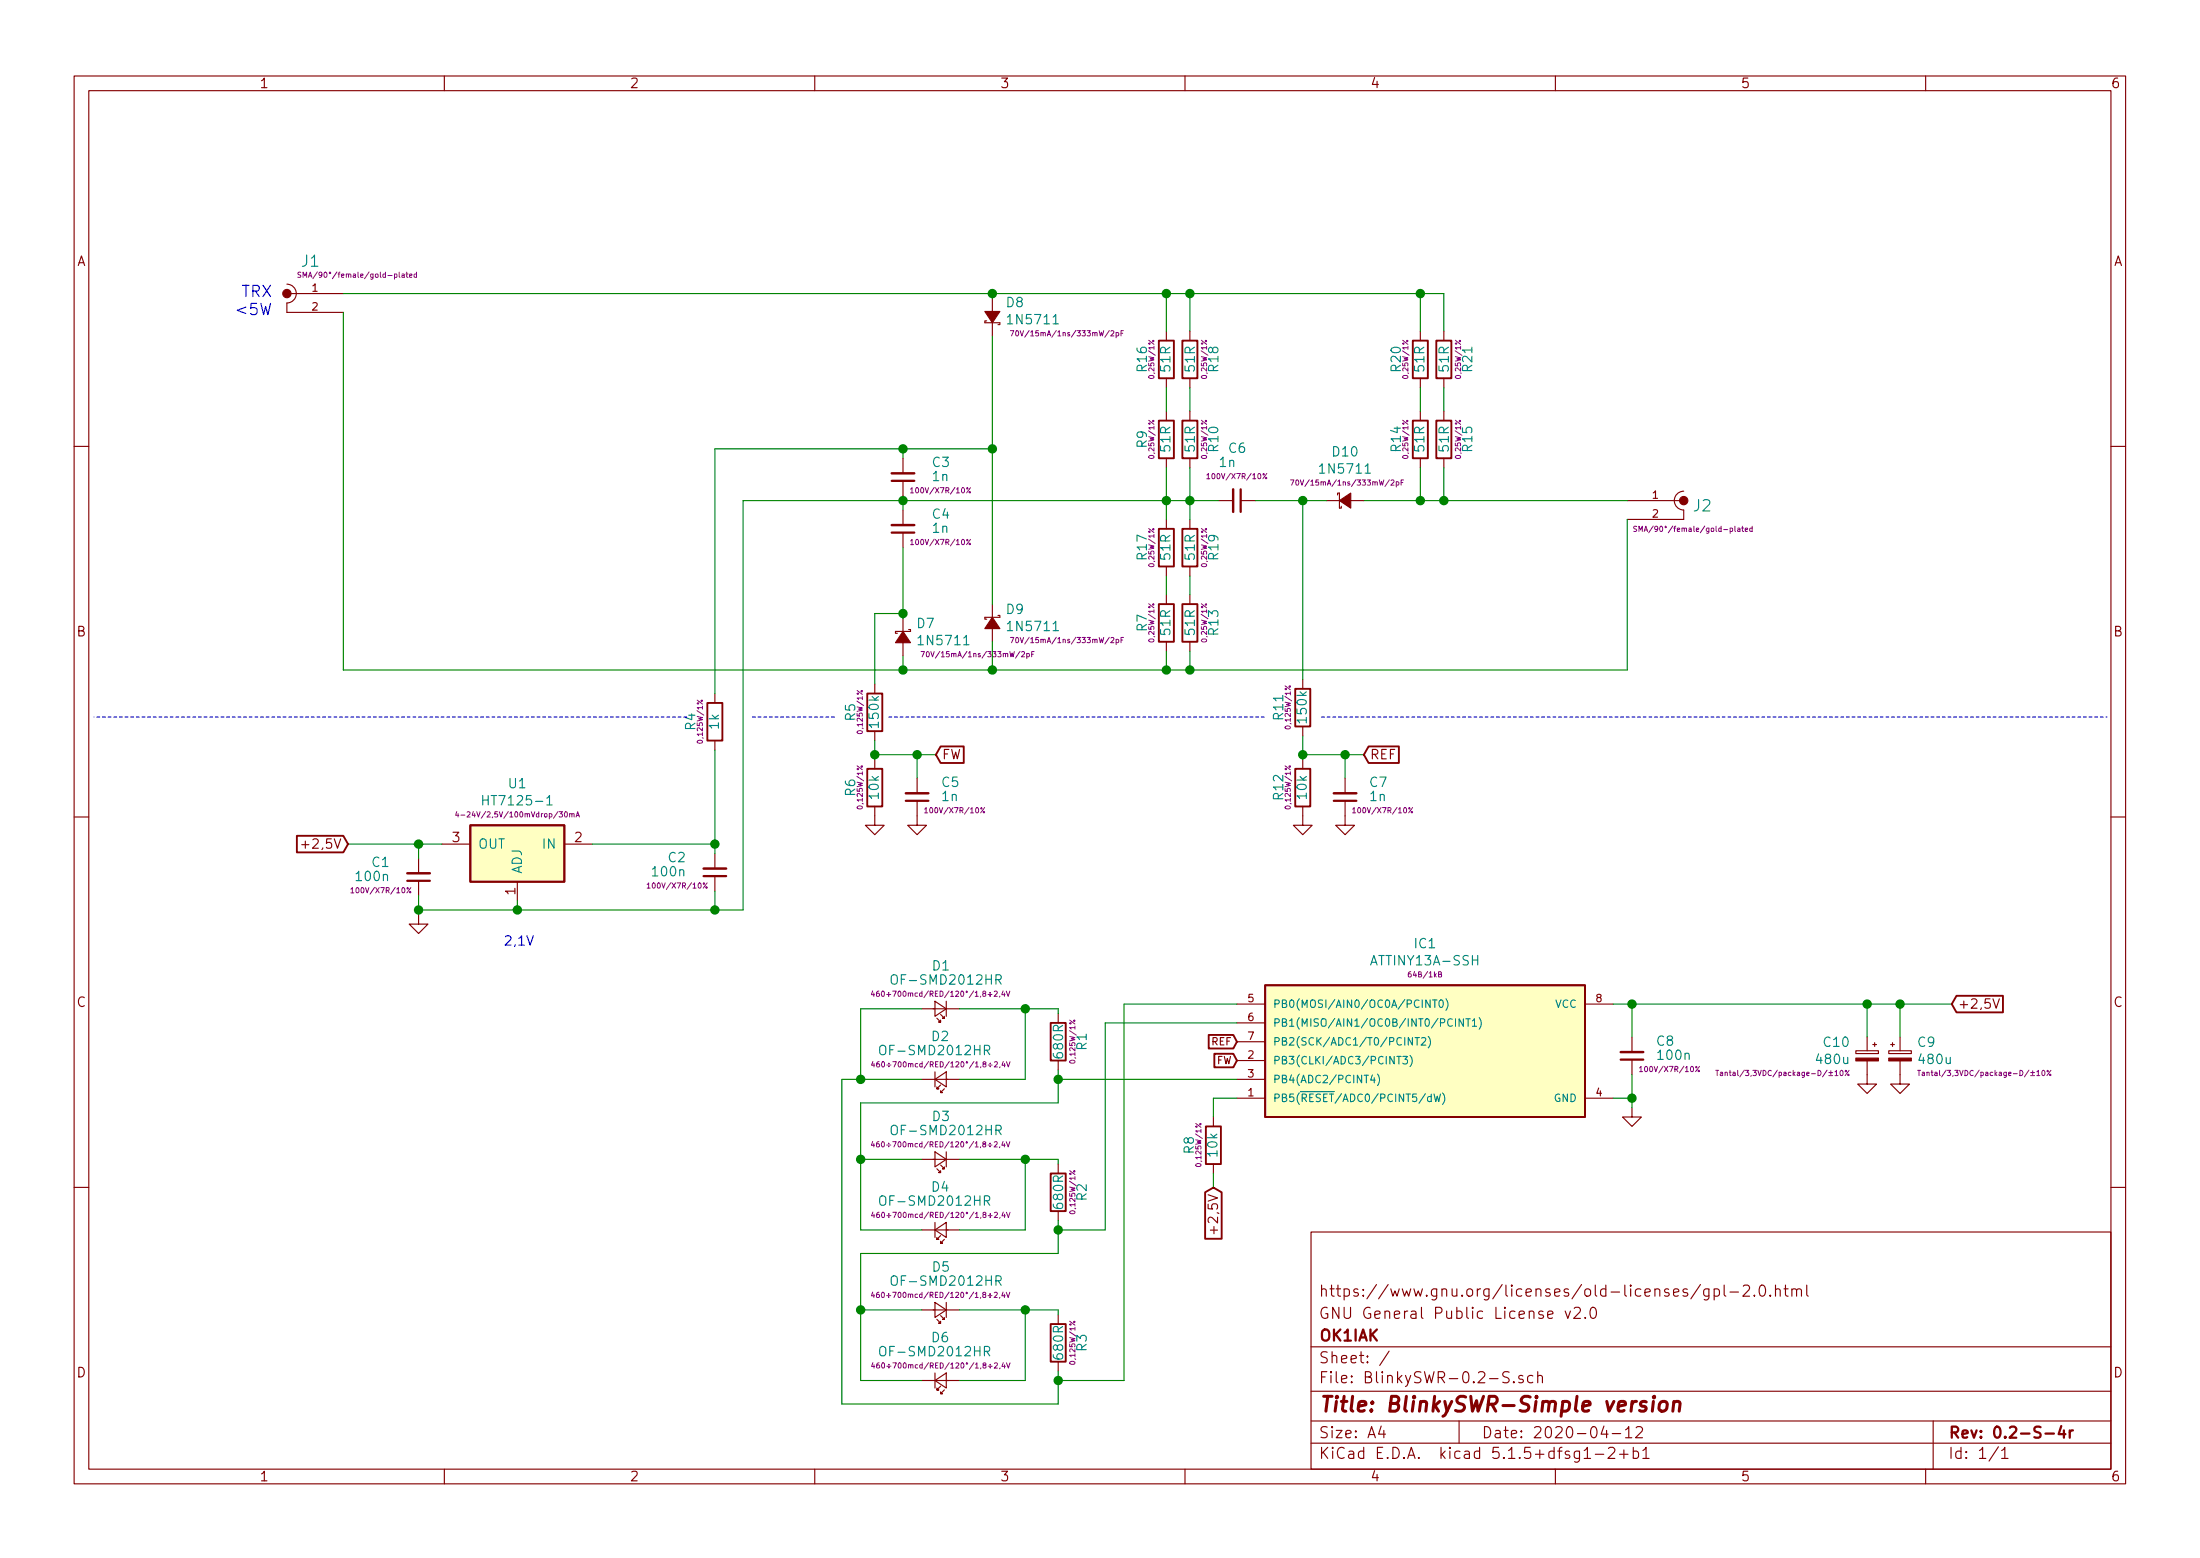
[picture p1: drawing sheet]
EESchema Schematic File Version 4
EELAYER 30 0
EELAYER END
$Descr A4 11693 8268
encoding utf-8
Sheet 1 1
Title "BlinkySWR-Simple version"
Date "2020-04-12"
Rev "0.2-S-4r"
Comp "OK1IAK"
Comment1 "GNU General Public License v2.0"
Comment2 "https://www.gnu.org/licenses/old-licenses/gpl-2.0.html"
Comment3 ""
Comment4 ""
$EndDescr
$Comp
L power:GND #PWR0101
U 1 1
P 6925 4325
F 0 "#PWR0101" H 6925 4325 30  0001 C CNN
F 1 "GND" H 6925 4255 30  0001 C CNN
F 2 "" H 6925 4325 60  0000 C CNN
F 3 "" H 6925 4325 60  0000 C CNN
	1    6925 4325
	-1   0    0    -1  
$EndComp
$Comp
L device:R R11
U 1 1
P 6925 3750
F 0 "R11" V 7050 3750 50  0000 C CNN
F 1 "150k" V 6925 3750 50  0000 C CNN
F 2 "Resistors_SMD:R_0805" H 6925 3750 60  0001 C CNN
F 3 "https://www.tme.eu/cz/details/crcw080539k0fktabc/rezistory-smd-0805/vishay/" H 6925 3750 60  0001 C CNN
F 4 "0,125W/1%" V 7000 3750 28  0000 C CNN "req"
F 5 "C17470" H 6925 3750 50  0001 C CNN "LCSC"
	1    6925 3750
	-1   0    0    -1  
$EndComp
Wire Wire Line
	7675 1550 7675 1750
$Comp
L device:R R9
U 1 1
P 6200 2325
F 0 "R9" V 6325 2325 50  0000 C CNN
F 1 "51R" V 6200 2325 50  0000 C CNN
F 2 "Resistors_SMD:R_1206" H 6200 2325 60  0001 C CNN
F 3 "https://www.tme.eu/cz/details/hp06-100r1%25/rezistory-smd-1206/royal-ohm/hp06w2f1000t5e/" H 6200 2325 60  0001 C CNN
F 4 "0,25W/1%" V 6275 2325 28  0000 C CNN "req"
F 5 "C18019" H 6200 2325 50  0001 C CNN "LCSC"
	1    6200 2325
	-1   0    0    -1  
$EndComp
$Comp
L device:D_Schottky_Small_ALT D10
U 1 1
P 7150 2650
F 0 "D10" H 7150 2911 50  0000 C CNN
F 1 "1N5711" H 7150 2820 50  0000 C CNN
F 2 "Diodes_SMD:SOD-123" V 7150 2650 50  0001 C CNN
F 3 "https://www.tme.eu/cz/details/1n5711w-7-f/diody-schottky-smd/diodes-incorporated/" V 7150 2650 50  0001 C CNN
F 4 " 70V/15mA/1ns/333mW/2pF" H 7150 2746 28  0000 C CNN "req"
F 5 "C154843" H 7150 2650 50  0001 C CNN "LCSC"
	1    7150 2650
	1    0    0    -1  
$EndComp
$Comp
L device:C_Small C6
U 1 1
P 6575 2650
F 0 "C6" V 6850 2600 50  0000 L CNN
F 1 "1n" V 6775 2550 50  0000 L CNN
F 2 "Capacitors_SMD:C_0805" H 6575 2650 60  0001 C CNN
F 3 "https://www.tme.eu/cz/details/cl21b102kcannnc/kondenzatory-mlcc-smd-0805/samsung/" H 6575 2650 60  0001 C CNN
F 4 "100V/X7R/10%" V 6700 2650 28  0000 C CNN "req"
F 5 "C15177" H 6575 2650 50  0001 C CNN "LCSC"
	1    6575 2650
	0    1    -1   0   
$EndComp
Wire Wire Line
	6675 2650 6925 2650
Wire Wire Line
	7250 2650 7550 2650
Wire Wire Line
	7675 2650 7675 2475
Wire Wire Line
	6475 2650 6325 2650
Wire Wire Line
	6200 2650 6200 2475
Wire Wire Line
	6200 2175 6200 2050
Connection ~ 6200 1550
Wire Wire Line
	6200 1550 6325 1550
Wire Wire Line
	6200 3450 6200 3550
Wire Wire Line
	6200 3550 6325 3550
Wire Wire Line
	6200 3150 6200 3050
Connection ~ 6200 2650
Wire Wire Line
	6925 3600 6925 2650
Connection ~ 6925 2650
Wire Wire Line
	6925 2650 7050 2650
Wire Wire Line
	6925 3900 6925 4000
$Comp
L device:R R12
U 1 1
P 6925 4175
F 0 "R12" V 7050 4175 50  0000 C CNN
F 1 "10k" V 6925 4175 50  0000 C CNN
F 2 "Resistors_SMD:R_0805" H 6925 4175 60  0001 C CNN
F 3 "https://www.tme.eu/cz/details/crcw080510k0fktabc/rezistory-smd-0805/vishay/" H 6925 4175 60  0001 C CNN
F 4 "0,125W/1%" V 7000 4175 28  0000 C CNN "req"
F 5 "C17414" H 6925 4175 50  0001 C CNN "LCSC"
	1    6925 4175
	-1   0    0    -1  
$EndComp
Connection ~ 6925 4000
Wire Wire Line
	6925 4000 6925 4025
Connection ~ 6200 3550
$Comp
L atmel:ATTINY13A-SS IC1
U 1 1
P 7575 5575
F 0 "IC1" H 7575 6148 50  0000 C CNN
F 1 "ATTINY13A-SSH" H 7575 6057 50  0000 C CNN
F 2 "Housings_SOIC:SOIC-8_3.9x4.9mm_Pitch1.27mm" H 7575 6092 50  0001 C CNN
F 3 "https://www.tme.eu/cz/details/attiny13a-ssh/rodina-avr-8-bitu/microchip-atmel/" H 7575 6001 50  0001 C CNN
F 4 "64B/1kB" H 7575 5983 28  0000 C CNN "req"
F 5 "C40382*" H 7575 5575 50  0001 C CNN "LCSC"
	1    7575 5575
	1    0    0    -1  
$EndComp
$Comp
L device:C_Small C8
U 1 1
P 8675 5600
F 0 "C8" H 8800 5525 50  0000 L CNN
F 1 "100n" H 8800 5600 50  0000 L CNN
F 2 "Capacitors_SMD:C_0805" H 8675 5600 60  0001 C CNN
F 3 "https://www.tme.eu/cz/details/cl21b102kcannnc/kondenzatory-mlcc-smd-0805/samsung/" H 8675 5600 60  0001 C CNN
F 4 "100V/X7R/10%" H 8875 5675 28  0000 C CNN "req"
F 5 "C28233" H 8675 5600 50  0001 C CNN "LCSC"
	1    8675 5600
	1    0    0    1   
$EndComp
$Comp
L power:GND #PWR0106
U 1 1
P 8675 5875
F 0 "#PWR0106" H 8675 5875 30  0001 C CNN
F 1 "GND" H 8675 5805 30  0001 C CNN
F 2 "" H 8675 5875 60  0000 C CNN
F 3 "" H 8675 5875 60  0000 C CNN
	1    8675 5875
	-1   0    0    -1  
$EndComp
Text GLabel 10375 5325 2    50   Input ~ 0
+2,5V
Wire Wire Line
	8575 5325 8675 5325
Wire Wire Line
	8675 5500 8675 5325
Connection ~ 8675 5325
Wire Wire Line
	8675 5325 9925 5325
Wire Wire Line
	8675 5875 8675 5825
Wire Wire Line
	8575 5825 8675 5825
Connection ~ 8675 5825
Wire Wire Line
	8675 5825 8675 5700
$Comp
L device:R R8
U 1 1
P 6450 6075
F 0 "R8" V 6575 6075 50  0000 C CNN
F 1 "10k" V 6450 6075 50  0000 C CNN
F 2 "Resistors_SMD:R_0805" H 6450 6075 60  0001 C CNN
F 3 "https://www.tme.eu/cz/details/crcw080510k0fktabc/rezistory-smd-0805/vishay/" H 6450 6075 60  0001 C CNN
F 4 "0,125W/1%" V 6525 6075 28  0000 C CNN "req"
F 5 "C17414" H 6450 6075 50  0001 C CNN "LCSC"
	1    6450 6075
	-1   0    0    -1  
$EndComp
Text GLabel 6450 6300 3    50   Input ~ 0
+2,5V
Text GLabel 6575 5525 0    39   Input ~ 0
REF
Text GLabel 6575 5625 0    39   Input ~ 0
FW
Wire Wire Line
	6575 5825 6450 5825
Wire Wire Line
	6450 5925 6450 5825
Wire Wire Line
	6450 6225 6450 6300
$Comp
L BlinkySWR-0.1-rescue:LED_Small-Device-modular-bed-controller-01-rescue-modular-bed-controller-02-rescue-modular-bed-controller-LED-02-rescue-modular-bed-controller-LED-03.0-rescue-iak-swr-meter-rescue D?
U 1 1
P 5000 5350
AR Path="/5CF0A7CF/5CFB515E" Ref="D?"  Part="1" 
AR Path="/5CFB515E" Ref="D1"  Part="1" 
F 0 "D1" H 5050 5125 50  0000 R CNN
F 1 "OF-SMD2012HR" H 5275 5200 50  0000 R CNN
F 2 "Diodes_SMD:D_0805" V 5000 5350 50  0001 C CNN
F 3 "https://www.tme.eu/cz/details/of-smd2012hr/diody-led-smd-barevne/optoflash/" V 5000 5350 50  0001 C CNN
F 4 "460÷700mcd/RED/120°/1,8÷2,4V" H 5375 5275 28  0000 R CNN "req"
F 5 "C84256*" H 5000 5350 50  0001 C CNN "LCSC"
	1    5000 5350
	-1   0    0    1   
$EndComp
$Comp
L device:R R1
U 1 1
P 5625 5525
F 0 "R1" V 5750 5525 50  0000 C CNN
F 1 "680R" V 5625 5525 50  0000 C CNN
F 2 "Resistors_SMD:R_0805" H 5625 5525 60  0001 C CNN
F 3 "https://www.tme.eu/cz/details/crcw0805499rfktabc/rezistory-smd-0805/vishay/" H 5625 5525 60  0001 C CNN
F 4 "0,125W/1%" V 5700 5525 28  0000 C CNN "req"
F 5 "C17798" H 5625 5525 50  0001 C CNN "LCSC"
	1    5625 5525
	1    0    0    1   
$EndComp
Wire Wire Line
	5100 5350 5450 5350
Wire Wire Line
	5625 5350 5625 5375
Wire Wire Line
	5625 5675 5625 5725
Wire Wire Line
	4900 5350 4575 5350
Wire Wire Line
	4575 5350 4575 5725
Wire Wire Line
	4575 5725 4900 5725
$Comp
L device:R R2
U 1 1
P 5625 6325
F 0 "R2" V 5750 6325 50  0000 C CNN
F 1 "680R" V 5625 6325 50  0000 C CNN
F 2 "Resistors_SMD:R_0805" H 5625 6325 60  0001 C CNN
F 3 "https://www.tme.eu/cz/details/crcw0805499rfktabc/rezistory-smd-0805/vishay/" H 5625 6325 60  0001 C CNN
F 4 "0,125W/1%" V 5700 6325 28  0000 C CNN "req"
F 5 "C17798" H 5625 6325 50  0001 C CNN "LCSC"
	1    5625 6325
	1    0    0    1   
$EndComp
Wire Wire Line
	5100 6150 5450 6150
Wire Wire Line
	5625 6150 5625 6175
Wire Wire Line
	5625 6475 5625 6525
Wire Wire Line
	4900 6150 4575 6150
Wire Wire Line
	4575 6150 4575 6525
Wire Wire Line
	4575 6525 4900 6525
Wire Wire Line
	5625 5725 5625 5850
Wire Wire Line
	5625 5850 4575 5850
Wire Wire Line
	4575 5850 4575 6150
Connection ~ 5625 5725
Connection ~ 4575 6150
$Comp
L device:R R3
U 1 1
P 5625 7125
F 0 "R3" V 5750 7125 50  0000 C CNN
F 1 "680R" V 5625 7125 50  0000 C CNN
F 2 "Resistors_SMD:R_0805" H 5625 7125 60  0001 C CNN
F 3 "https://www.tme.eu/cz/details/crcw0805499rfktabc/rezistory-smd-0805/vishay/" H 5625 7125 60  0001 C CNN
F 4 "0,125W/1%" V 5700 7125 28  0000 C CNN "req"
F 5 "C17798" H 5625 7125 50  0001 C CNN "LCSC"
	1    5625 7125
	1    0    0    1   
$EndComp
Wire Wire Line
	5100 6950 5450 6950
Wire Wire Line
	5625 6950 5625 6975
Wire Wire Line
	5625 7275 5625 7325
Wire Wire Line
	4900 6950 4575 6950
Wire Wire Line
	4575 6950 4575 7325
Wire Wire Line
	4575 7325 4900 7325
Wire Wire Line
	5625 6525 5625 6650
Wire Wire Line
	5625 6650 4575 6650
Wire Wire Line
	4575 6650 4575 6950
Connection ~ 4575 6950
Connection ~ 5625 6525
Wire Wire Line
	5625 7325 5625 7450
Wire Wire Line
	5625 7450 4475 7450
Wire Wire Line
	4475 7450 4475 5725
Wire Wire Line
	4475 5725 4575 5725
Connection ~ 5625 7325
Connection ~ 4575 5725
Wire Wire Line
	6575 5725 5625 5725
Wire Wire Line
	6575 5425 5875 5425
Wire Wire Line
	5875 5425 5875 6525
Wire Wire Line
	5875 6525 5625 6525
Wire Wire Line
	6575 5325 5975 5325
Wire Wire Line
	5975 5325 5975 7325
Wire Wire Line
	5975 7325 5625 7325
Wire Wire Line
	5100 5725 5450 5725
Wire Wire Line
	5450 5725 5450 5350
Connection ~ 5450 5350
Wire Wire Line
	5450 5350 5625 5350
Wire Wire Line
	5100 6525 5450 6525
Wire Wire Line
	5450 6525 5450 6150
Connection ~ 5450 6150
Wire Wire Line
	5450 6150 5625 6150
Wire Wire Line
	5100 7325 5450 7325
Wire Wire Line
	5450 7325 5450 6950
Connection ~ 5450 6950
Wire Wire Line
	5450 6950 5625 6950
Wire Wire Line
	6325 2475 6325 2650
Connection ~ 6325 2650
Wire Wire Line
	6325 2650 6200 2650
Wire Wire Line
	6325 2175 6325 2050
Connection ~ 6325 1550
Wire Wire Line
	6325 1550 7550 1550
Wire Wire Line
	6325 2650 6325 2750
Wire Wire Line
	6325 3450 6325 3550
Connection ~ 6325 3550
Wire Wire Line
	7550 2475 7550 2650
Connection ~ 7550 2650
Wire Wire Line
	7550 2650 7675 2650
Wire Wire Line
	7550 2175 7550 2050
Connection ~ 7550 1550
Wire Wire Line
	7550 1550 7675 1550
$Comp
L BlinkySWR-0.1-rescue:LED_Small-Device-modular-bed-controller-01-rescue-modular-bed-controller-02-rescue-modular-bed-controller-LED-02-rescue-modular-bed-controller-LED-03.0-rescue-iak-swr-meter-rescue D?
U 1 1
P 5000 6150
AR Path="/5CF0A7CF/5D8F0AC2" Ref="D?"  Part="1" 
AR Path="/5D8F0AC2" Ref="D3"  Part="1" 
F 0 "D3" H 5050 5925 50  0000 R CNN
F 1 "OF-SMD2012HR" H 5275 6000 50  0000 R CNN
F 2 "Diodes_SMD:D_0805" V 5000 6150 50  0001 C CNN
F 3 "https://www.tme.eu/cz/details/of-smd2012hr/diody-led-smd-barevne/optoflash/" V 5000 6150 50  0001 C CNN
F 4 "460÷700mcd/RED/120°/1,8÷2,4V" H 5375 6075 28  0000 R CNN "req"
F 5 "C84256*" H 5000 6150 50  0001 C CNN "LCSC"
	1    5000 6150
	-1   0    0    1   
$EndComp
$Comp
L BlinkySWR-0.1-rescue:LED_Small-Device-modular-bed-controller-01-rescue-modular-bed-controller-02-rescue-modular-bed-controller-LED-02-rescue-modular-bed-controller-LED-03.0-rescue-iak-swr-meter-rescue D?
U 1 1
P 5000 6950
AR Path="/5CF0A7CF/5D8F1165" Ref="D?"  Part="1" 
AR Path="/5D8F1165" Ref="D5"  Part="1" 
F 0 "D5" H 5050 6725 50  0000 R CNN
F 1 "OF-SMD2012HR" H 5275 6800 50  0000 R CNN
F 2 "Diodes_SMD:D_0805" V 5000 6950 50  0001 C CNN
F 3 "https://www.tme.eu/cz/details/of-smd2012hr/diody-led-smd-barevne/optoflash/" V 5000 6950 50  0001 C CNN
F 4 "460÷700mcd/RED/120°/1,8÷2,4V" H 5375 6875 28  0000 R CNN "req"
F 5 "C84256*" H 5000 6950 50  0001 C CNN "LCSC"
	1    5000 6950
	-1   0    0    1   
$EndComp
$Comp
L BlinkySWR-0.1-rescue:LED_Small-Device-modular-bed-controller-01-rescue-modular-bed-controller-02-rescue-modular-bed-controller-LED-02-rescue-modular-bed-controller-LED-03.0-rescue-iak-swr-meter-rescue D?
U 1 1
P 5000 7325
AR Path="/5CF0A7CF/5D8F1C8E" Ref="D?"  Part="1" 
AR Path="/5D8F1C8E" Ref="D6"  Part="1" 
F 0 "D6" H 5050 7100 50  0000 R CNN
F 1 "OF-SMD2012HR" H 5275 7175 50  0000 R CNN
F 2 "Diodes_SMD:D_0805" V 5000 7325 50  0001 C CNN
F 3 "https://www.tme.eu/cz/details/of-smd2012hr/diody-led-smd-barevne/optoflash/" V 5000 7325 50  0001 C CNN
F 4 "460÷700mcd/RED/120°/1,8÷2,4V" H 5375 7250 28  0000 R CNN "req"
F 5 "C84256*" H 5000 7325 50  0001 C CNN "LCSC"
	1    5000 7325
	1    0    0    1   
$EndComp
$Comp
L BlinkySWR-0.1-rescue:LED_Small-Device-modular-bed-controller-01-rescue-modular-bed-controller-02-rescue-modular-bed-controller-LED-02-rescue-modular-bed-controller-LED-03.0-rescue-iak-swr-meter-rescue D?
U 1 1
P 5000 6525
AR Path="/5CF0A7CF/5D8F6B3E" Ref="D?"  Part="1" 
AR Path="/5D8F6B3E" Ref="D4"  Part="1" 
F 0 "D4" H 5050 6300 50  0000 R CNN
F 1 "OF-SMD2012HR" H 5275 6375 50  0000 R CNN
F 2 "Diodes_SMD:D_0805" V 5000 6525 50  0001 C CNN
F 3 "https://www.tme.eu/cz/details/of-smd2012hr/diody-led-smd-barevne/optoflash/" V 5000 6525 50  0001 C CNN
F 4 "460÷700mcd/RED/120°/1,8÷2,4V" H 5375 6450 28  0000 R CNN "req"
F 5 "C84256*" H 5000 6525 50  0001 C CNN "LCSC"
	1    5000 6525
	1    0    0    1   
$EndComp
$Comp
L BlinkySWR-0.1-rescue:LED_Small-Device-modular-bed-controller-01-rescue-modular-bed-controller-02-rescue-modular-bed-controller-LED-02-rescue-modular-bed-controller-LED-03.0-rescue-iak-swr-meter-rescue D?
U 1 1
P 5000 5725
AR Path="/5CF0A7CF/5D8F70F1" Ref="D?"  Part="1" 
AR Path="/5D8F70F1" Ref="D2"  Part="1" 
F 0 "D2" H 5050 5500 50  0000 R CNN
F 1 "OF-SMD2012HR" H 5275 5575 50  0000 R CNN
F 2 "Diodes_SMD:D_0805" V 5000 5725 50  0001 C CNN
F 3 "https://www.tme.eu/cz/details/of-smd2012hr/diody-led-smd-barevne/optoflash/" V 5000 5725 50  0001 C CNN
F 4 "460÷700mcd/RED/120°/1,8÷2,4V" H 5375 5650 28  0000 R CNN "req"
F 5 "C84256*" H 5000 5725 50  0001 C CNN "LCSC"
	1    5000 5725
	1    0    0    1   
$EndComp
$Comp
L device:R R10
U 1 1
P 6325 2325
F 0 "R10" V 6450 2325 50  0000 C CNN
F 1 "51R" V 6325 2325 50  0000 C CNN
F 2 "Resistors_SMD:R_1206" H 6325 2325 60  0001 C CNN
F 3 "https://www.tme.eu/cz/details/hp06-100r1%25/rezistory-smd-1206/royal-ohm/hp06w2f1000t5e/" H 6325 2325 60  0001 C CNN
F 4 "0,25W/1%" V 6400 2325 28  0000 C CNN "req"
F 5 "C18019" H 6325 2325 50  0001 C CNN "LCSC"
	1    6325 2325
	1    0    0    -1  
$EndComp
$Comp
L device:R R13
U 1 1
P 6325 3300
F 0 "R13" V 6450 3300 50  0000 C CNN
F 1 "51R" V 6325 3300 50  0000 C CNN
F 2 "Resistors_SMD:R_1206" H 6325 3300 60  0001 C CNN
F 3 "https://www.tme.eu/cz/details/hp06-100r1%25/rezistory-smd-1206/royal-ohm/hp06w2f1000t5e/" H 6325 3300 60  0001 C CNN
F 4 "0,25W/1%" V 6400 3300 28  0000 C CNN "req"
F 5 "C18019" H 6325 3300 50  0001 C CNN "LCSC"
	1    6325 3300
	1    0    0    -1  
$EndComp
$Comp
L device:R R7
U 1 1
P 6200 3300
F 0 "R7" V 6325 3300 50  0000 C CNN
F 1 "51R" V 6200 3300 50  0000 C CNN
F 2 "Resistors_SMD:R_1206" H 6200 3300 60  0001 C CNN
F 3 "https://www.tme.eu/cz/details/hp06-100r1%25/rezistory-smd-1206/royal-ohm/hp06w2f1000t5e/" H 6200 3300 60  0001 C CNN
F 4 "0,25W/1%" V 6275 3300 28  0000 C CNN "req"
F 5 "C18019" H 6200 3300 50  0001 C CNN "LCSC"
	1    6200 3300
	-1   0    0    -1  
$EndComp
$Comp
L device:R R14
U 1 1
P 7550 2325
F 0 "R14" V 7675 2325 50  0000 C CNN
F 1 "51R" V 7550 2325 50  0000 C CNN
F 2 "Resistors_SMD:R_1206" H 7550 2325 60  0001 C CNN
F 3 "https://www.tme.eu/cz/details/hp06-100r1%25/rezistory-smd-1206/royal-ohm/hp06w2f1000t5e/" H 7550 2325 60  0001 C CNN
F 4 "0,25W/1%" V 7625 2325 28  0000 C CNN "req"
F 5 "C18019" H 7550 2325 50  0001 C CNN "LCSC"
	1    7550 2325
	-1   0    0    -1  
$EndComp
$Comp
L device:R R15
U 1 1
P 7675 2325
F 0 "R15" V 7800 2325 50  0000 C CNN
F 1 "51R" V 7675 2325 50  0000 C CNN
F 2 "Resistors_SMD:R_1206" H 7675 2325 60  0001 C CNN
F 3 "https://www.tme.eu/cz/details/hp06-100r1%25/rezistory-smd-1206/royal-ohm/hp06w2f1000t5e/" H 7675 2325 60  0001 C CNN
F 4 "0,25W/1%" V 7750 2325 28  0000 C CNN "req"
F 5 "C18019" H 7675 2325 50  0001 C CNN "LCSC"
	1    7675 2325
	1    0    0    -1  
$EndComp
$Comp
L power:GND #PWR0107
U 1 1
P 10100 5700
F 0 "#PWR0107" H 10100 5700 30  0001 C CNN
F 1 "GND" H 10100 5630 30  0001 C CNN
F 2 "" H 10100 5700 60  0000 C CNN
F 3 "" H 10100 5700 60  0000 C CNN
	1    10100 5700
	-1   0    0    -1  
$EndComp
Wire Wire Line
	10100 5500 10100 5325
Connection ~ 10100 5325
Wire Wire Line
	10100 5325 10375 5325
Wire Notes Line
	7025 3800 11200 3800
Wire Wire Line
	6925 4000 7150 4000
Wire Wire Line
	7150 4000 7150 4125
$Comp
L power:GND #PWR0102
U 1 1
P 7150 4325
F 0 "#PWR0102" H 7150 4325 30  0001 C CNN
F 1 "GND" H 7150 4255 30  0001 C CNN
F 2 "" H 7150 4325 60  0000 C CNN
F 3 "" H 7150 4325 60  0000 C CNN
	1    7150 4325
	-1   0    0    -1  
$EndComp
$Comp
L device:C_Small C7
U 1 1
P 7150 4225
F 0 "C7" H 7275 4150 50  0000 L CNN
F 1 "1n" H 7275 4225 50  0000 L CNN
F 2 "Capacitors_SMD:C_0805" H 7150 4225 60  0001 C CNN
F 3 "https://www.tme.eu/cz/details/cl21b102kcannnc/kondenzatory-mlcc-smd-0805/samsung/" H 7150 4225 60  0001 C CNN
F 4 "100V/X7R/10%" H 7350 4300 28  0000 C CNN "req"
F 5 "C15177" H 7150 4225 50  0001 C CNN "LCSC"
	1    7150 4225
	1    0    0    1   
$EndComp
Text GLabel 7250 4000 2    50   Input ~ 0
REF
Text Notes 2675 5025 0    50   ~ 0
2,1V
Wire Notes Line
	4725 3800 6725 3800
Wire Notes Line
	4000 3800 4450 3800
Wire Notes Line
	3650 3800 500  3800
Wire Wire Line
	3800 4475 3800 3975
Wire Wire Line
	3800 2375 4800 2375
Text GLabel 4975 4000 2    50   Input ~ 0
FW
Connection ~ 4800 3550
Wire Wire Line
	4800 3475 4800 3550
Connection ~ 2225 4475
Wire Wire Line
	2225 4475 1850 4475
Text GLabel 1850 4475 0    50   Input ~ 0
+2,5V
Wire Wire Line
	2750 4825 3800 4825
Connection ~ 2750 4825
Wire Wire Line
	2750 4775 2750 4825
Connection ~ 3800 4825
Wire Wire Line
	2225 4825 2225 4850
Connection ~ 2225 4825
Wire Wire Line
	2225 4825 2750 4825
Wire Wire Line
	2225 4750 2225 4825
Wire Wire Line
	2225 4475 2225 4550
Wire Wire Line
	2350 4475 2225 4475
$Comp
L device:C_Small C1
U 1 1
P 2225 4650
F 0 "C1" H 2375 4575 50  0000 L CNN
F 1 "100n" H 2375 4650 50  0000 L CNN
F 2 "Capacitors_SMD:C_0805" H 2225 4650 60  0001 C CNN
F 3 "https://www.tme.eu/cz/details/cl21b102kcannnc/kondenzatory-mlcc-smd-0805/samsung/" H 2225 4650 60  0001 C CNN
F 4 "100V/X7R/10%" H 2425 4725 28  0000 C CNN "req"
F 5 "C28233" H 2225 4650 50  0001 C CNN "LCSC"
	1    2225 4650
	-1   0    0    1   
$EndComp
$Comp
L power:GND #PWR0105
U 1 1
P 2225 4850
F 0 "#PWR0105" H 2225 4850 30  0001 C CNN
F 1 "GND" H 2225 4780 30  0001 C CNN
F 2 "" H 2225 4850 60  0000 C CNN
F 3 "" H 2225 4850 60  0000 C CNN
	1    2225 4850
	-1   0    0    -1  
$EndComp
$Comp
L regul:LM117K U1
U 1 1
P 2750 4525
F 0 "U1" H 2750 4898 50  0000 C CNN
F 1 "HT7125-1" H 2750 4807 50  0000 C CNN
F 2 "TO_SOT_Packages_SMD:SOT-23-5" H 2450 4875 50  0001 L CNN
F 3 "https://www.gme.cz/ht7130-1-sot23-5-holtek" H 2750 4800 50  0001 C CNN
F 4 "4-24V/2,5V/100mVdrop/30mA" H 2750 4733 28  0000 C CNN "req"
F 5 "C259579" H 2750 4525 50  0001 C CNN "LCSC"
	1    2750 4525
	-1   0    0    -1  
$EndComp
Wire Wire Line
	4650 4000 4650 4025
Connection ~ 4650 4000
$Comp
L device:R R6
U 1 1
P 4650 4175
F 0 "R6" V 4775 4175 50  0000 C CNN
F 1 "10k" V 4650 4175 50  0000 C CNN
F 2 "Resistors_SMD:R_0805" H 4650 4175 60  0001 C CNN
F 3 "https://www.tme.eu/cz/details/crcw080510k0fktabc/rezistory-smd-0805/vishay/" H 4650 4175 60  0001 C CNN
F 4 "0,125W/1%" V 4725 4175 28  0000 C CNN "req"
F 5 "C17414" H 4650 4175 50  0001 C CNN "LCSC"
	1    4650 4175
	-1   0    0    -1  
$EndComp
Wire Wire Line
	4650 3925 4650 4000
$Comp
L device:R R5
U 1 1
P 4650 3775
F 0 "R5" V 4775 3775 50  0000 C CNN
F 1 "150k" V 4650 3775 50  0000 C CNN
F 2 "Resistors_SMD:R_0805" H 4650 3775 60  0001 C CNN
F 3 "https://www.tme.eu/cz/details/crcw080539k0fktabc/rezistory-smd-0805/vishay/" H 4650 3775 60  0001 C CNN
F 4 "0,125W/1%" V 4725 3775 28  0000 C CNN "req"
F 5 "C17470" H 4650 3775 50  0001 C CNN "LCSC"
	1    4650 3775
	-1   0    0    -1  
$EndComp
$Comp
L power:GND #PWR0103
U 1 1
P 4650 4325
F 0 "#PWR0103" H 4650 4325 30  0001 C CNN
F 1 "GND" H 4650 4255 30  0001 C CNN
F 2 "" H 4650 4325 60  0000 C CNN
F 3 "" H 4650 4325 60  0000 C CNN
	1    4650 4325
	-1   0    0    -1  
$EndComp
Connection ~ 5275 3550
Wire Wire Line
	1825 3550 1825 1650
Wire Wire Line
	5275 3550 4800 3550
Wire Wire Line
	4800 3250 4800 3275
Connection ~ 4800 3250
Wire Wire Line
	4650 3250 4650 3625
Wire Wire Line
	4800 3250 4650 3250
Wire Wire Line
	4800 2900 4800 3250
Wire Wire Line
	4800 2700 4800 2650
$Comp
L device:D_Schottky_Small_ALT D7
U 1 1
P 4800 3375
F 0 "D7" V 4726 3443 50  0000 L CNN
F 1 "1N5711" V 4817 3443 50  0000 L CNN
F 2 "Diodes_SMD:SOD-123" V 4800 3375 50  0001 C CNN
F 3 "https://www.tme.eu/cz/details/1n5711w-7-f/diody-schottky-smd/diodes-incorporated/" V 4800 3375 50  0001 C CNN
F 4 " 70V/15mA/1ns/333mW/2pF" V 4891 3443 28  0000 L CNN "req"
F 5 "C154843" H 4800 3375 50  0001 C CNN "LCSC"
	1    4800 3375
	0    1    1    0   
$EndComp
$Comp
L device:C_Small C4
U 1 1
P 4800 2800
F 0 "C4" H 4950 2725 50  0000 L CNN
F 1 "1n" H 4950 2800 50  0000 L CNN
F 2 "Capacitors_SMD:C_0805" H 4800 2800 60  0001 C CNN
F 3 "https://www.tme.eu/cz/details/cl21b102kcannnc/kondenzatory-mlcc-smd-0805/samsung/" H 4800 2800 60  0001 C CNN
F 4 "100V/X7R/10%" H 5000 2875 28  0000 C CNN "req"
F 5 "C15177" H 4800 2800 50  0001 C CNN "LCSC"
	1    4800 2800
	1    0    0    1   
$EndComp
Connection ~ 3800 4475
Wire Wire Line
	3800 4475 3150 4475
Wire Wire Line
	3800 4475 3800 4525
Wire Wire Line
	5275 3550 5275 3400
Wire Wire Line
	6200 3550 5275 3550
Connection ~ 4800 2650
Wire Wire Line
	3800 4825 3800 4725
Wire Wire Line
	3950 4825 3800 4825
$Comp
L device:C_Small C2
U 1 1
P 3800 4625
F 0 "C2" H 3950 4550 50  0000 L CNN
F 1 "100n" H 3950 4625 50  0000 L CNN
F 2 "Capacitors_SMD:C_0805" H 3800 4625 60  0001 C CNN
F 3 "https://www.tme.eu/cz/details/cl21b102kcannnc/kondenzatory-mlcc-smd-0805/samsung/" H 3800 4625 60  0001 C CNN
F 4 "100V/X7R/10%" H 4000 4700 28  0000 C CNN "req"
F 5 "C28233" H 3800 4625 50  0001 C CNN "LCSC"
	1    3800 4625
	-1   0    0    1   
$EndComp
Connection ~ 4800 2375
$Comp
L device:R R4
U 1 1
P 3800 3825
F 0 "R4" V 3925 3825 50  0000 C CNN
F 1 "1k" V 3800 3825 50  0000 C CNN
F 2 "Resistors_SMD:R_0805" H 3800 3825 60  0001 C CNN
F 3 "https://www.tme.eu/cz/details/rc0805fr-071k/rezistory-smd-0805/yageo/rc0805fr-071kl/" H 3800 3825 60  0001 C CNN
F 4 "0,125W/1%" V 3875 3825 28  0000 C CNN "req"
F 5 "C17513" V 3800 3825 50  0001 C CNN "LCSC"
	1    3800 3825
	-1   0    0    1   
$EndComp
Wire Wire Line
	4800 2650 4800 2625
Wire Wire Line
	6200 2650 4800 2650
Connection ~ 5275 2375
Wire Wire Line
	5275 2375 5275 3200
Wire Wire Line
	5275 1775 5275 2375
Wire Wire Line
	4800 2425 4800 2375
Wire Wire Line
	5275 1550 6200 1550
Wire Wire Line
	5275 1575 5275 1550
$Comp
L device:C_Small C3
U 1 1
P 4800 2525
F 0 "C3" H 4950 2450 50  0000 L CNN
F 1 "1n" H 4950 2525 50  0000 L CNN
F 2 "Capacitors_SMD:C_0805" H 4800 2525 60  0001 C CNN
F 3 "https://www.tme.eu/cz/details/cl21b102kcannnc/kondenzatory-mlcc-smd-0805/samsung/" H 4800 2525 60  0001 C CNN
F 4 "100V/X7R/10%" H 5000 2600 28  0000 C CNN "req"
F 5 "C15177" H 4800 2525 50  0001 C CNN "LCSC"
	1    4800 2525
	1    0    0    1   
$EndComp
Wire Wire Line
	5275 2375 4800 2375
$Comp
L device:D_Schottky_Small_ALT D9
U 1 1
P 5275 3300
F 0 "D9" V 5201 3368 50  0000 L CNN
F 1 "1N5711" V 5292 3368 50  0000 L CNN
F 2 "Diodes_SMD:SOD-123" V 5275 3300 50  0001 C CNN
F 3 "https://www.tme.eu/cz/details/1n5711w-7-f/diody-schottky-smd/diodes-incorporated/" V 5275 3300 50  0001 C CNN
F 4 " 70V/15mA/1ns/333mW/2pF" V 5366 3368 28  0000 L CNN "req"
F 5 "C154843" H 5275 3300 50  0001 C CNN "LCSC"
	1    5275 3300
	0    1    1    0   
$EndComp
$Comp
L device:D_Schottky_Small_ALT D8
U 1 1
P 5275 1675
F 0 "D8" V 5349 1743 50  0000 L CNN
F 1 "1N5711" V 5258 1743 50  0000 L CNN
F 2 "Diodes_SMD:SOD-123" V 5275 1675 50  0001 C CNN
F 3 "https://www.tme.eu/cz/details/1n5711w-7-f/diody-schottky-smd/diodes-incorporated/" V 5275 1675 50  0001 C CNN
F 4 " 70V/15mA/1ns/333mW/2pF" V 5184 1743 28  0000 L CNN "req"
F 5 "C154843" H 5275 1675 50  0001 C CNN "LCSC"
	1    5275 1675
	0    1    -1   0   
$EndComp
Text Notes 1450 1675 2    60   ~ 0
TRX\n<5W
$Comp
L ok1hra:CINCH J1
U 1 1
P 1625 1600
F 0 "J1" H 1650 1825 60  0000 C CNN
F 1 "SMA-15" H 1655 1480 60  0001 C CNN
F 2 "ok1hra:SMA-90" H 1625 1600 60  0001 C CNN
F 3 "https://www.tme.eu/cz/details/sma-15/konektory-sma-smb-smc/" H 1625 1600 60  0001 C CNN
F 4 "SMA/90°/female/gold-plated" H 1900 1750 28  0000 C CNN "req"
	1    1625 1600
	1    0    0    -1  
$EndComp
$Comp
L power:GND #PWR0104
U 1 1
P 4875 4325
F 0 "#PWR0104" H 4875 4325 30  0001 C CNN
F 1 "GND" H 4875 4255 30  0001 C CNN
F 2 "" H 4875 4325 60  0000 C CNN
F 3 "" H 4875 4325 60  0000 C CNN
	1    4875 4325
	-1   0    0    -1  
$EndComp
Wire Wire Line
	4875 4000 4875 4125
$Comp
L device:C_Small C5
U 1 1
P 4875 4225
F 0 "C5" H 5000 4150 50  0000 L CNN
F 1 "1n" H 5000 4225 50  0000 L CNN
F 2 "Capacitors_SMD:C_0805" H 4875 4225 60  0001 C CNN
F 3 "https://www.tme.eu/cz/details/cl21b102kcannnc/kondenzatory-mlcc-smd-0805/samsung/" H 4875 4225 60  0001 C CNN
F 4 "100V/X7R/10%" H 5075 4300 28  0000 C CNN "req"
F 5 "C15177" H 4875 4225 50  0001 C CNN "LCSC"
	1    4875 4225
	1    0    0    1   
$EndComp
Wire Wire Line
	4650 4000 4875 4000
Connection ~ 4875 4000
Wire Wire Line
	4875 4000 4975 4000
Wire Wire Line
	4800 2650 3950 2650
Wire Wire Line
	7150 4000 7250 4000
Connection ~ 7150 4000
Connection ~ 5275 1550
Wire Wire Line
	6325 3550 8650 3550
$Comp
L ok1hra:CINCH J2
U 1 1
P 8850 2700
F 0 "J2" H 8650 2725 60  0000 C CNN
F 1 "SMA-15*" H 8880 2580 60  0001 C CNN
F 2 "ok1hra:SMA-90" H 8850 2700 60  0001 C CNN
F 3 "https://www.tme.eu/cz/details/sma-15/konektory-sma-smb-smc/" H 8850 2700 60  0001 C CNN
F 4 "SMA/90°/female/gold-plated" H 8700 2600 28  0000 C CNN "req"
	1    8850 2700
	-1   0    0    -1  
$EndComp
Connection ~ 7675 2650
Wire Wire Line
	8650 2750 8650 3550
Wire Wire Line
	3800 2375 3800 3675
Wire Wire Line
	3950 2650 3950 4825
Wire Wire Line
	1825 1550 5275 1550
Wire Wire Line
	7675 2650 8650 2650
$Comp
L power:GND #PWR0108
U 1 1
P 9925 5700
F 0 "#PWR0108" H 9925 5700 30  0001 C CNN
F 1 "GND" H 9925 5630 30  0001 C CNN
F 2 "" H 9925 5700 60  0000 C CNN
F 3 "" H 9925 5700 60  0000 C CNN
	1    9925 5700
	-1   0    0    -1  
$EndComp
Wire Wire Line
	9925 5500 9925 5325
Connection ~ 9925 5325
Wire Wire Line
	9925 5325 10100 5325
$Comp
L device:CP_Small C9
U 1 1
P 10100 5600
F 0 "C9" H 10188 5674 50  0000 L CNN
F 1 "480u" H 10188 5583 50  0000 L CNN
F 2 "Capacitors_Tantalum_SMD:Tantalum_Case-D_EIA-7343-31_Reflow" H 10100 5600 50  0001 C CNN
F 3 "https://www.tme.eu/cz/details/t491d477k006at/tantalove-kondenzatory-smd/kemet/" H 10100 5600 50  0001 C CNN
F 4 "Tantal/3,3VDC/package-D/±10%" H 10188 5509 28  0000 L CNN "req"
F 5 "C106188" H 10100 5600 50  0001 C CNN "LCSC"
	1    10100 5600
	1    0    0    -1  
$EndComp
$Comp
L device:CP_Small C10
U 1 1
P 9925 5600
F 0 "C10" H 10013 5674 50  0000 L CNN
F 1 "480u" H 10013 5583 50  0000 L CNN
F 2 "Capacitors_Tantalum_SMD:Tantalum_Case-D_EIA-7343-31_Reflow" H 9925 5600 50  0001 C CNN
F 3 "https://www.tme.eu/cz/details/t491d477k006at/tantalove-kondenzatory-smd/kemet/" H 9925 5600 50  0001 C CNN
F 4 "Tantal/3,3VDC/package-D/±10%" H 10013 5509 28  0000 L CNN "req"
F 5 "C106188" H 9925 5600 50  0001 C CNN "LCSC"
	1    9925 5600
	-1   0    0    -1  
$EndComp
$Comp
L device:R R16
U 1 1
P 6200 1900
F 0 "R16" V 6325 1900 50  0000 C CNN
F 1 "51R" V 6200 1900 50  0000 C CNN
F 2 "Resistors_SMD:R_1206" H 6200 1900 60  0001 C CNN
F 3 "https://www.tme.eu/cz/details/hp06-100r1%25/rezistory-smd-1206/royal-ohm/hp06w2f1000t5e/" H 6200 1900 60  0001 C CNN
F 4 "0,25W/1%" V 6275 1900 28  0000 C CNN "req"
F 5 "C18019" H 6200 1900 50  0001 C CNN "LCSC"
	1    6200 1900
	-1   0    0    -1  
$EndComp
Wire Wire Line
	6200 1750 6200 1550
$Comp
L device:R R18
U 1 1
P 6325 1900
F 0 "R18" V 6450 1900 50  0000 C CNN
F 1 "51R" V 6325 1900 50  0000 C CNN
F 2 "Resistors_SMD:R_1206" H 6325 1900 60  0001 C CNN
F 3 "https://www.tme.eu/cz/details/hp06-100r1%25/rezistory-smd-1206/royal-ohm/hp06w2f1000t5e/" H 6325 1900 60  0001 C CNN
F 4 "0,25W/1%" V 6400 1900 28  0000 C CNN "req"
F 5 "C18019" H 6325 1900 50  0001 C CNN "LCSC"
	1    6325 1900
	1    0    0    -1  
$EndComp
Wire Wire Line
	6325 1750 6325 1550
$Comp
L device:R R17
U 1 1
P 6200 2900
F 0 "R17" V 6325 2900 50  0000 C CNN
F 1 "51R" V 6200 2900 50  0000 C CNN
F 2 "Resistors_SMD:R_1206" H 6200 2900 60  0001 C CNN
F 3 "https://www.tme.eu/cz/details/hp06-100r1%25/rezistory-smd-1206/royal-ohm/hp06w2f1000t5e/" H 6200 2900 60  0001 C CNN
F 4 "0,25W/1%" V 6275 2900 28  0000 C CNN "req"
F 5 "C18019" H 6200 2900 50  0001 C CNN "LCSC"
	1    6200 2900
	-1   0    0    -1  
$EndComp
Wire Wire Line
	6200 2750 6200 2650
$Comp
L device:R R19
U 1 1
P 6325 2900
F 0 "R19" V 6450 2900 50  0000 C CNN
F 1 "51R" V 6325 2900 50  0000 C CNN
F 2 "Resistors_SMD:R_1206" H 6325 2900 60  0001 C CNN
F 3 "https://www.tme.eu/cz/details/hp06-100r1%25/rezistory-smd-1206/royal-ohm/hp06w2f1000t5e/" H 6325 2900 60  0001 C CNN
F 4 "0,25W/1%" V 6400 2900 28  0000 C CNN "req"
F 5 "C18019" H 6325 2900 50  0001 C CNN "LCSC"
	1    6325 2900
	1    0    0    -1  
$EndComp
Wire Wire Line
	6325 3050 6325 3150
$Comp
L device:R R20
U 1 1
P 7550 1900
F 0 "R20" V 7675 1900 50  0000 C CNN
F 1 "51R" V 7550 1900 50  0000 C CNN
F 2 "Resistors_SMD:R_1206" H 7550 1900 60  0001 C CNN
F 3 "https://www.tme.eu/cz/details/hp06-100r1%25/rezistory-smd-1206/royal-ohm/hp06w2f1000t5e/" H 7550 1900 60  0001 C CNN
F 4 "0,25W/1%" V 7625 1900 28  0000 C CNN "req"
F 5 "C18019" H 7550 1900 50  0001 C CNN "LCSC"
	1    7550 1900
	-1   0    0    -1  
$EndComp
Wire Wire Line
	7550 1750 7550 1550
$Comp
L device:R R21
U 1 1
P 7675 1900
F 0 "R21" V 7800 1900 50  0000 C CNN
F 1 "51R" V 7675 1900 50  0000 C CNN
F 2 "Resistors_SMD:R_1206" H 7675 1900 60  0001 C CNN
F 3 "https://www.tme.eu/cz/details/hp06-100r1%25/rezistory-smd-1206/royal-ohm/hp06w2f1000t5e/" H 7675 1900 60  0001 C CNN
F 4 "0,25W/1%" V 7750 1900 28  0000 C CNN "req"
F 5 "C18019" H 7675 1900 50  0001 C CNN "LCSC"
	1    7675 1900
	1    0    0    -1  
$EndComp
Wire Wire Line
	7675 2050 7675 2175
Wire Wire Line
	1825 3550 4800 3550
$EndSCHEMATC
